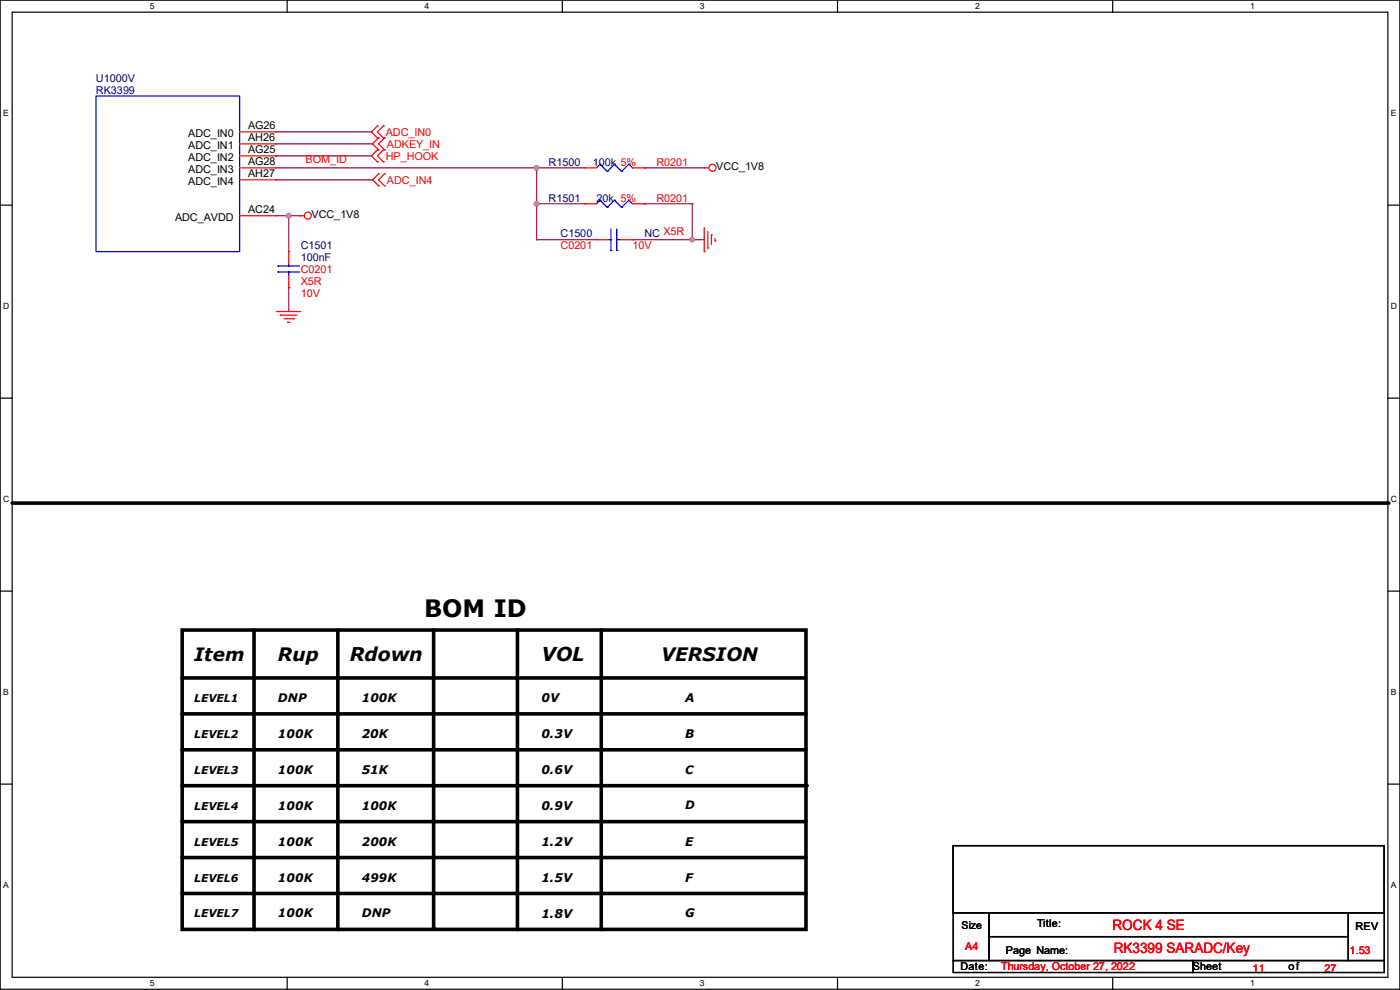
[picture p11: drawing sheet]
<svg xmlns="http://www.w3.org/2000/svg" width="297mm" height="210mm" viewBox="0 0 297 210" stroke-linecap="round" stroke-linejoin="round" font-family="sans-serif">
<path d="M0 0h297v209.8h-297zM2.6 2.6h291.8v204.7h-291.8z" fill="none" stroke="#000" stroke-width=".25"/>
<g fill="#fff">
<path d="M31.7 .3h1v2h-1z"/>
<path d="M31.7 207.6h1v2h-1z"/>
</g>
<path d="M60.9 0v2.6M60.9 207.3v2.5" fill="none" stroke="#000" stroke-width=".25"/>
<g fill="#fff">
<path d="M90.1 .3h1v2h-1z"/>
<path d="M90.1 207.6h1v2h-1z"/>
</g>
<path d="M119.3 0v2.6M119.3 207.3v2.5" fill="none" stroke="#000" stroke-width=".25"/>
<g fill="#fff">
<path d="M148.5 .3h.9v2h-.9z"/>
<path d="M148.5 207.6h.9v2h-.9z"/>
</g>
<path d="M177.7 0v2.6M177.7 207.3v2.5" fill="none" stroke="#000" stroke-width=".25"/>
<g fill="#fff">
<path d="M206.8 .3h1v2h-1z"/>
<path d="M206.8 207.6h1v2h-1z"/>
</g>
<path d="M236.1 0v2.6M236.1 207.3v2.5" fill="none" stroke="#000" stroke-width=".25"/>
<g fill="#fff">
<path d="M265.2 .3h1v2h-1z"/>
<path d="M265.2 207.6h1v2h-1z"/>
<path d="M.7 23h1.2v2h-1.2z"/>
<path d="M295.1 23h1.1v2h-1.1z"/>
<path d="M.7 64h1.2v2h-1.2z"/>
<path d="M295.1 64h1.2v2h-1.2z"/>
</g>
<path d="M0 43.5h2.6M294.4 43.5h2.6" fill="none" stroke="#000" stroke-width=".25"/>
<g fill="#fff">
<path d="M.7 104.9h1.2v2h-1.2z"/>
<path d="M295.1 104.9h1.2v2h-1.2z"/>
</g>
<path d="M0 84.5h2.6M294.4 84.5h2.6" fill="none" stroke="#000" stroke-width=".25"/>
<g fill="#fff">
<path d="M.7 145.8h1.2v2h-1.2z"/>
<path d="M295.1 145.8h1.1v2h-1.1z"/>
</g>
<path d="M0 125.4h2.6M294.4 125.4h2.6" fill="none" stroke="#000" stroke-width=".25"/>
<g fill="#fff">
<path d="M.7 186.8h1.2v2h-1.2z"/>
<path d="M295.1 186.8h1.1v2h-1.1z"/>
</g>
<path d="M0 166.3h2.6M202.2 179.4h91.5v14.2h-91.5zM294.4 166.3h2.6M202.2 193.6h7.6v10.2h-7.6zM209.8 193.6h76.2v5.1h-76.2zM209.8 198.7h76.2v5.1h-76.2zM286 193.6h7.7v10.2h-7.7zM202.2 203.8h50.8v2.5h-50.8zM253 203.8h40.7v2.5h-40.7z" fill="none" stroke="#000" stroke-width=".25"/>
<g fill="none" stroke="#000" stroke-width=".76">
<path d="M2.6 106.7h291.8M38.7 133.6h132.3v63.5h-132.3zM53.9 133.6v63.5M71.7 133.6v63.5M92 133.6v63.3M109.8 133.6v63.5M127.6 133.6v63.5M38.7 159h132.3M38.7 151.4h132.3M38.7 143.8h132M38.7 174.3h132.3M38.7 166.7h132.5"/>
<path d="M38.7 189.5h132.3M38.7 181.9h132.3"/>
</g>
<g fill="#000">
<circle cx="294.4" cy="106.7" r=".38"/>
<circle cx="38.7" cy="143.8" r=".38"/>
<circle cx="38.7" cy="151.4" r=".38"/>
<circle cx="38.7" cy="159" r=".38"/>
<circle cx="38.7" cy="174.3" r=".38"/>
<circle cx="38.7" cy="166.7" r=".38"/>
<circle cx="38.7" cy="181.9" r=".38"/>
<circle cx="38.7" cy="189.5" r=".38"/>
<circle cx="53.9" cy="197.1" r=".38"/>
<circle cx="71.7" cy="197.1" r=".38"/>
<circle cx="92" cy="196.9" r=".38"/>
<circle cx="109.8" cy="197.1" r=".38"/>
<circle cx="127.6" cy="197.1" r=".38"/>
</g>
<g fill="none" stroke="#800040" stroke-width=".25">
<path d="M58.5 33.1h.1M58.5 28h20.3M58.5 33.1h20.3M58.5 38.1h20.5M58.5 35.6h65.5M58.5 30.5h20.5M78.8 28h.1M79 38.1h.1M79 30.5h.1M113.8 35.6h.1M113.8 35.6v15.2M136.7 35.6h.1"/>
<path d="M136.7 35.6h12.7M58.5 45.8h5M61.3 45.8h.1M61.3 45.8v7.6M63.5 45.8h.1M113.8 50.8h.1M113.8 43.2h.1M113.8 50.8h12.7M113.8 43.2h10.2M134.2 50.8h.1M134.2 50.8h15.2M136.7 43.2h.1"/>
<path d="M136.7 43.2h10.2M146.9 50.8h.1M146.9 43.2h.1M146.9 43.2v7.6M61.3 61h.1M61.3 61v5.1"/>
</g>
<g fill="#f0f" stroke="#f0f" stroke-width=".25">
<circle cx="146.8" cy="50.8" r=".49"/>
<circle cx="113.8" cy="35.6" r=".49"/>
<circle cx="113.8" cy="43.2" r=".49"/>
<circle cx="61.2" cy="45.7" r=".49"/>
</g>
<g fill="none" stroke="#f00" stroke-width=".25">
<path d="M50.8 35.6h7.7M50.8 28h7.7M50.8 30.5h7.7M50.8 33.1h7.7M50.8 38.1h7.7M58.5 28h.1M58.5 30.5h.1M58.5 33.1h.1M58.5 35.6h.1M58.5 38.1h.1M124 35.6h.1M124 35.6h2.5"/>
<path d="M134.2 35.6h2.5M136.7 35.6h.1M149.4 35.6h.1M149.4 35.6h1M50.8 45.8h7.7M58.5 45.8h.1M61.3 53.4h.1M61.3 53.4v2.5M61.3 58.5v2.5M63.5 45.8h.1M63.5 45.8h1.1M124 43.2h.1"/>
<path d="M124 43.2h2.5M126.5 50.8h.1M126.5 50.8h2.6M131.6 50.8h2.6M134.2 50.8h.1M134.2 43.2h2.5M136.7 43.2h.1M149.4 53.4h.1M149.4 48.3v5.1M150.2 52.6h.1M150.2 49.1v3.5M150.9 49.8h.1"/>
<path d="M150.9 49.8v2.1M151.7 51.1h.1M151.7 50.6v.5M58.7 66.1h.1M58.7 66.1h5.1M59.5 66.8h.1M59.5 66.8h3.5M60.2 67.6h2.1M61 68.4h.1M61 68.4h.5M61.3 61h.1M62.3 67.6h.1"/>
<circle cx="151.2" cy="35.6" r=".74"/>
<circle cx="65.3" cy="45.7" r=".74"/>
</g>
<g fill="none" stroke="#d50000" stroke-width=".25">
<path d="M80.1 31.8h.1M80.1 34.3h.1M80.1 26.7h.1M80.1 29.3h.1M80.1 31.8l-1.3 1.3 1.3 1.2M80.1 26.7l-1.3 1.3 1.3 1.3M80.3 36.9h.1M80.3 39.4h.1M80.3 29.3h.1M80.3 31.8h.1M80.3 36.9l-1.3 1.2 1.3 1.3M80.3 29.3l-1.3 1.2 1.3 1.3"/>
<path d="M81.3 34.3h.1M81.3 31.8h.1M81.3 29.3h.1M81.3 26.7h.1M81.3 31.8l-1.2 1.3 1.2 1.2M81.3 26.7l-1.2 1.3 1.2 1.3M81.6 39.4h.1M81.6 36.9h.1M81.6 31.8h.1M81.6 29.3h.1M81.6 36.9l-1.3 1.2 1.3 1.3M81.6 29.3l-1.3 1.2 1.3 1.3"/>
</g>
<g fill="none" stroke="#00f" stroke-width=".25">
<path d="M20.4 20.4h30.4v33h-30.4zM127.3 34.8h.1M127.3 34.8l-.8 .8M127.3 34.8l1.5 1.6M128.8 36.4h.1M130.3 34.8h.1M130.3 34.8l-1.5 1.6M130.3 34.8l1.6 1.6M131.9 36.4h.1M133.4 34.8h.1M133.4 34.8l-1.5 1.6M133.4 34.8l.8 .8"/>
<path d="M134.2 35.6h.1M59 57.7h.1M59 56.4h.1M59 57.7h4.5M59 56.4h4.5M61.3 56.4h.1M61.3 57.7h.1M61.3 55.9v.5M61.3 57.7v.8M127.3 42.5h.1M127.3 42.5l-.8 .7M127.3 42.5l1.5 1.5"/>
<path d="M128.8 44h.1M129.1 50.8h.5M129.6 50.8h.1M129.6 53.1h.1M129.6 48.6v4.5M130.3 42.5h.1M130.3 42.5l-1.5 1.5M130.3 42.5l1.6 1.5M130.9 53.1h.1M130.9 50.8h.1M130.9 50.8h.7M130.9 48.6v4.5"/>
<path d="M131.9 44h.1M133.4 42.5h.1M133.4 42.5l-1.5 1.5M133.4 42.5l.8 .7M134.2 43.2h.1"/>
</g>
<text font-size="5.1" x="90" y="130.9">BOM ID</text>
<text font-size="4.1" x="114.8" y="140.2">VOL</text>
<text font-size="4" x="74.2" y="140.2">Rdown</text>
<g font-size="3.9">
<text x="41.2" y="140.1">Item</text>
<text x="59" y="140.1">Rup</text>
<text x="140.2" y="140.1">VERSION</text>
</g>
<g font-size="3" fill="#f00">
<text x="236" y="197.4">ROCK 4 SE</text>
<text x="236.3" y="202.2">RK3399 SARADC/Key</text>
</g>
<g font-size="2.5">
<text x="59" y="148.9">DNP</text>
<text x="76.7" y="148.9">100K</text>
<text x="114.8" y="148.9">0V</text>
<text x="145.3" y="148.9">A</text>
<text x="59" y="156.5">100K</text>
<text x="76.7" y="156.5">20K</text>
<text x="114.8" y="156.5">0.3V</text>
<text x="145.3" y="156.5">B</text>
<text x="59" y="164.1">100K</text>
<text x="76.7" y="164.2">51K</text>
<text x="114.8" y="164.2">0.6V</text>
<text x="145.3" y="164.1">C</text>
<text x="59" y="171.7">100K</text>
<text x="76.7" y="171.7">100K</text>
<text x="114.8" y="171.8">0.9V</text>
<text x="145.3" y="171.7">D</text>
<text x="59" y="179.4">100K</text>
<text x="76.7" y="179.4">200K</text>
<text x="114.8" y="179.4">1.2V</text>
<text x="145.3" y="179.4">E</text>
<text x="59" y="187">100K</text>
<text x="76.7" y="187">499K</text>
<text x="114.8" y="187">1.5V</text>
<text x="145.3" y="187">F</text>
<text x="59" y="194.6">100K</text>
<text x="76.7" y="194.6">DNP</text>
<text x="114.8" y="194.6">1.8V</text>
<text x="145.3" y="194.6">G</text>
</g>
<g font-size="2.3" fill="#000080">
<text x="20.4" y="17.4">U1000V</text>
<text x="20.4" y="19.9">RK3399</text>
<text x="116.4" y="35.1">R1500</text>
<text x="125.8" y="35.1">100k 5%</text>
<text x="116.4" y="42.8">R1501</text>
<text x="126.5" y="42.8">20k 5%</text>
<text x="63.8" y="52.9">C1501</text>
<text x="118.9" y="50.4">C1500</text>
<text x="136.7" y="50.4">NC X5R</text>
<text x="63.8" y="55.5">100nF</text>
</g>
<g font-size="2.3">
<text x="39.9" y="29">ADC_IN0</text>
<text x="52.6" y="27.4">AG26</text>
<text x="52.6" y="30">AH26</text>
<text x="39.9" y="31.6">ADC_IN1</text>
<text x="39.9" y="34.1">ADC_IN2</text>
<text x="52.6" y="32.5">AG25</text>
<text x="52.6" y="35.1">AG28</text>
<text x="39.9" y="36.7">ADC_IN3</text>
<text x="39.9" y="39.2">ADC_IN4</text>
<text x="52.6" y="37.6">AH27</text>
<text x="151.9" y="36.2">VCC_1V8</text>
<text x="37.1" y="46.8">ADC_AVDD</text>
<text x="52.6" y="45.2">AC24</text>
<text x="66.1" y="46.3">VCC_1V8</text>
<text x="41.2" y="148.9">LEVEL1</text>
<text x="41.2" y="156.5">LEVEL2</text>
<text x="41.2" y="164.1">LEVEL3</text>
<text x="41.2" y="171.7">LEVEL4</text>
<text x="41.2" y="179.4">LEVEL5</text>
<text x="41.2" y="187">LEVEL6</text>
<text x="41.2" y="194.6">LEVEL7</text>
<text x="220" y="196.7">Title:</text>
<text x="287.6" y="197.2">REV</text>
<text x="213.4" y="202.3">Page Name:</text>
<text x="203.7" y="205.8">Date:</text>
<text x="253" y="205.8">Sheet</text>
<text x="273.3" y="205.8">of</text>
</g>
<g font-size="2.3" fill="#d50000">
<text x="81.8" y="28.8">ADC_IN0</text>
<text x="81.8" y="33.9">HP_HOOK</text>
<text x="82.1" y="31.3">ADKEY_IN</text>
<text x="82.1" y="38.9">ADC_IN4</text>
</g>
<g font-size="2.3" fill="#f00">
<text x="64.8" y="34.7">BOM_ID</text>
<text x="139.2" y="35.1">R0201</text>
<text x="139.2" y="42.8">R0201</text>
<text x="118.9" y="52.9">C0201</text>
<text x="134.2" y="52.9">10V</text>
<text x="63.8" y="58">C0201</text>
<text x="63.8" y="60.5">X5R</text>
<text x="63.8" y="63.1">10V</text>
<text x="204.8" y="201.5">A4</text>
<text x="286.3" y="202.3">1.53</text>
<text x="212.4" y="205.8">Thursday, October 27, 2022</text>
<text x="265.7" y="206.1">11</text>
<text x="281" y="206.1">27</text>
</g>
<text font-size="2.2" x="204" y="197.1">Size</text>
<g font-size="1.8">
<text x="31.8" y="1.9">5</text>
<text x="90.1" y="1.9">4</text>
<text x="148.5" y="1.9">3</text>
<text x="206.8" y="1.9">2</text>
<text x="265.2" y="1.9">1</text>
<text x=".7" y="24.6">E</text>
<text x="295.1" y="24.6">E</text>
<text x=".7" y="65.6">D</text>
<text x="295.1" y="65.6">D</text>
<text x=".7" y="106.5">C</text>
<text x="295.1" y="106.5">C</text>
<text x=".7" y="147.4">B</text>
<text x="295.1" y="147.4">B</text>
<text x=".7" y="188.4">A</text>
<text x="295.1" y="188.4">A</text>
<text x="31.8" y="209.2">5</text>
<text x="90.1" y="209.2">4</text>
<text x="148.5" y="209.2">3</text>
<text x="206.8" y="209.2">2</text>
<text x="265.2" y="209.2">1</text>
</g>
</svg>
